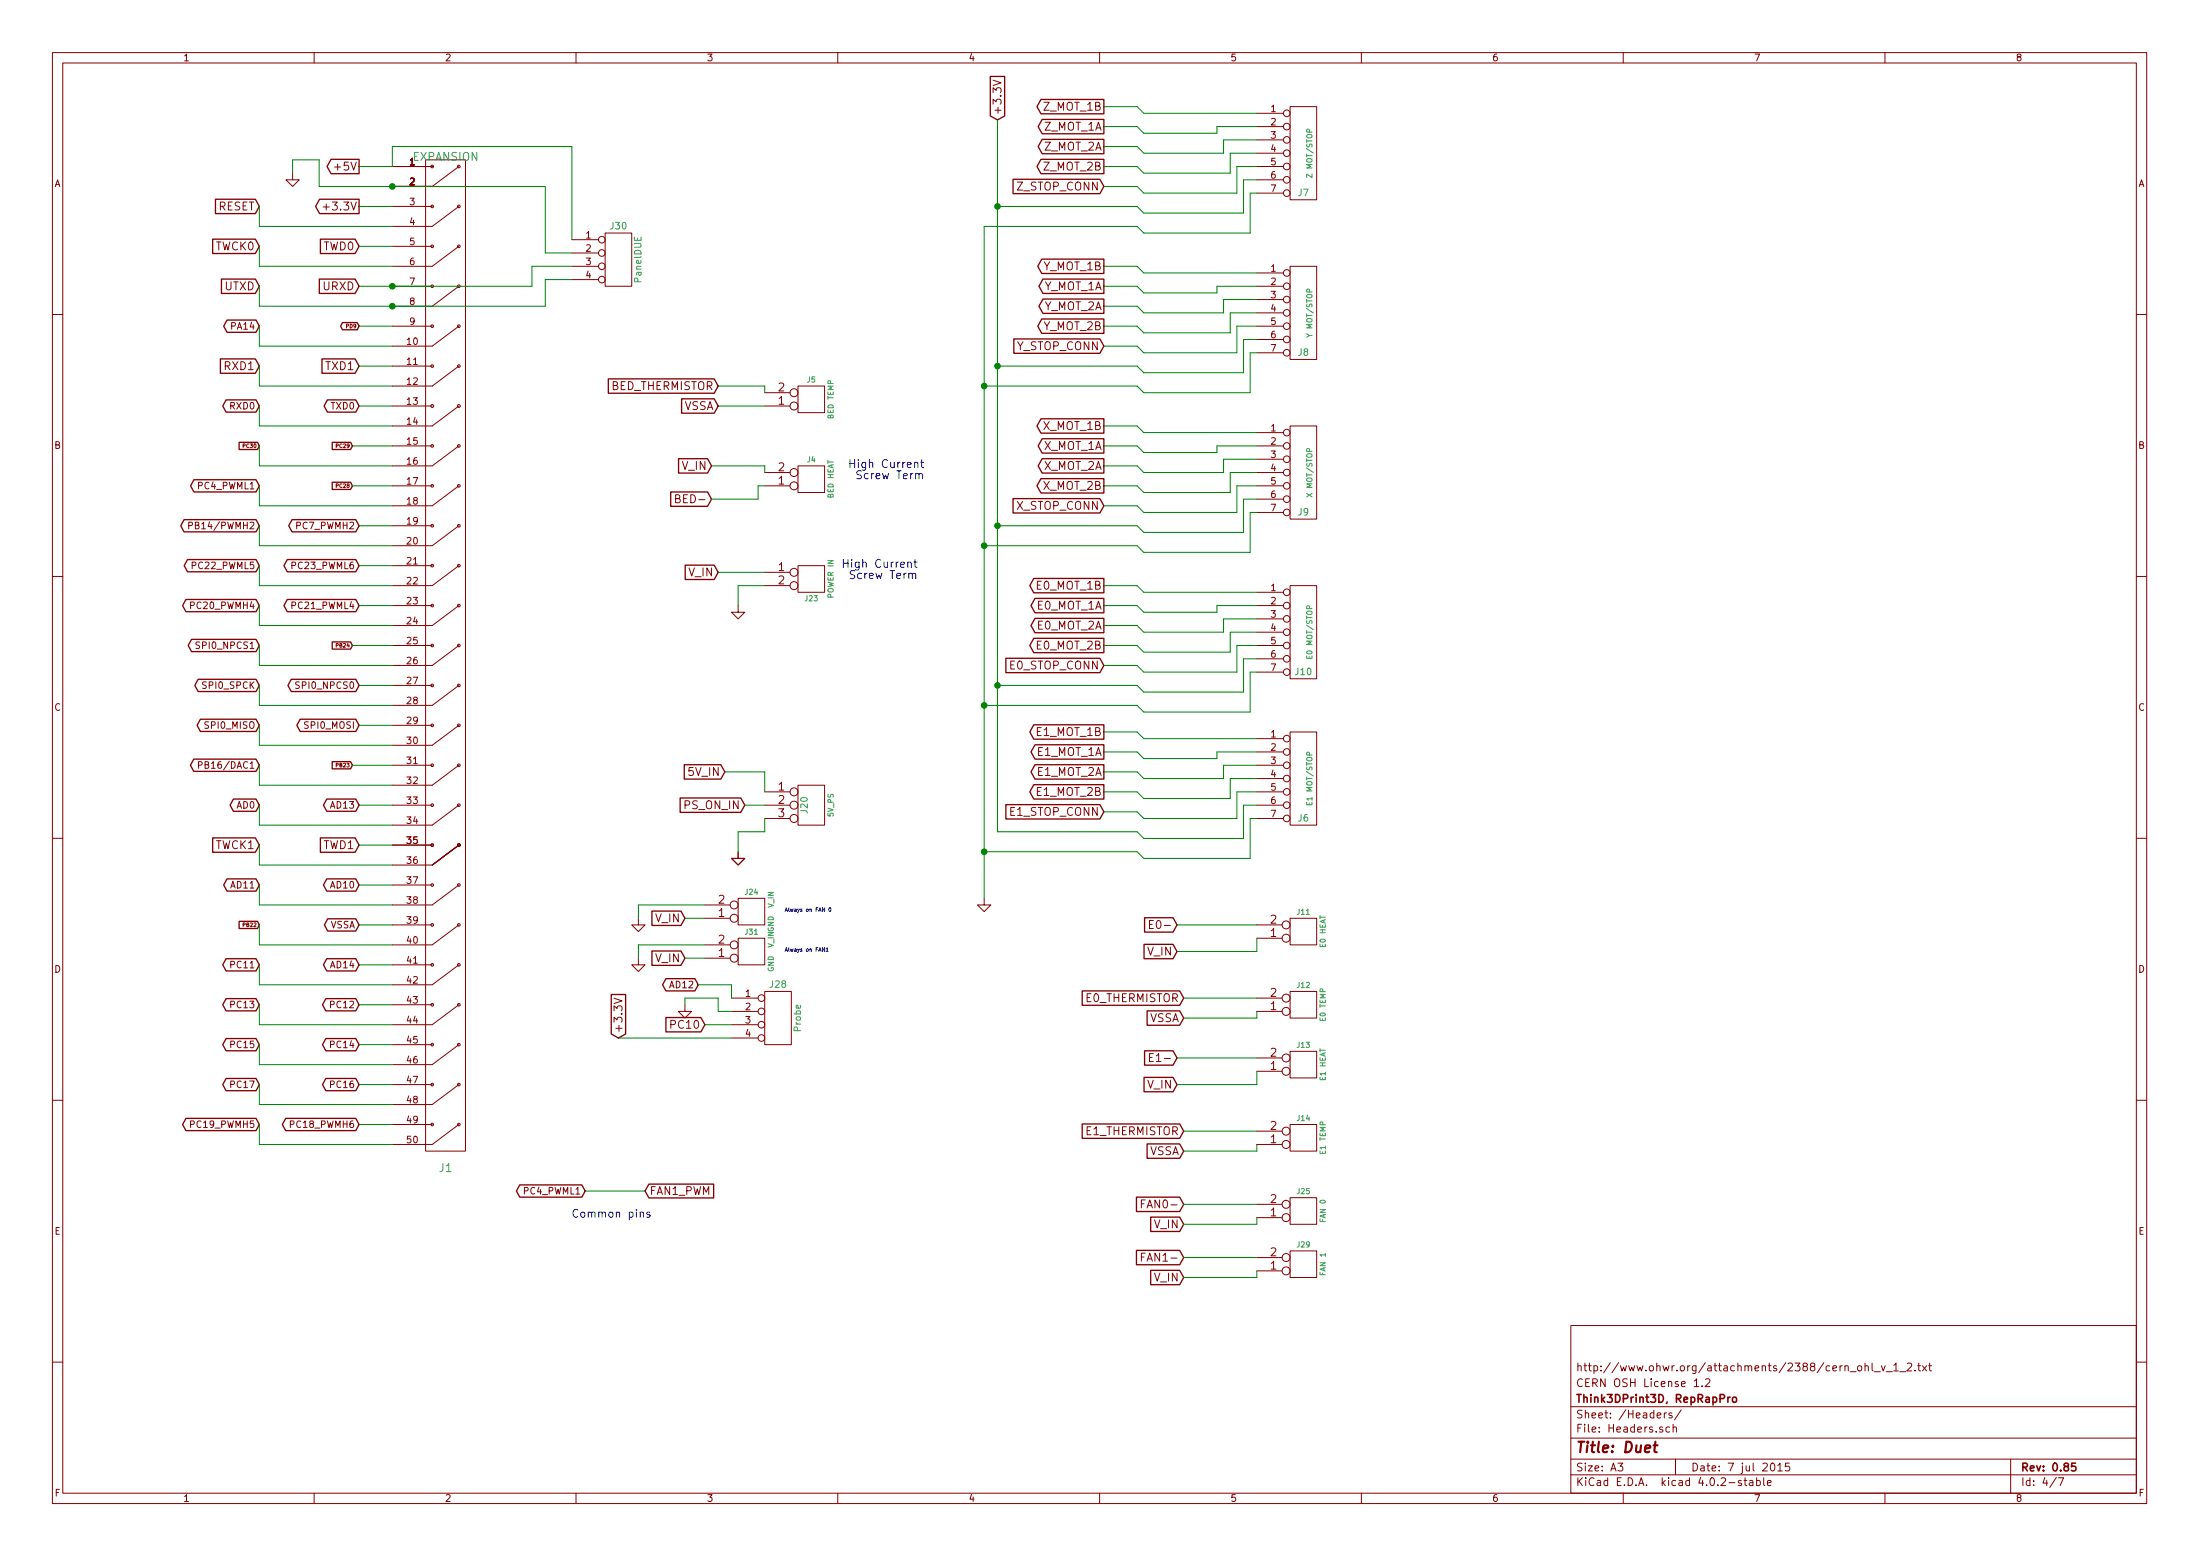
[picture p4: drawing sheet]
EESchema Schematic File Version 2
LIBS:power
LIBS:device
LIBS:transistors
LIBS:conn
LIBS:linear
LIBS:regul
LIBS:74xx
LIBS:cmos4000
LIBS:adc-dac
LIBS:memory
LIBS:xilinx
LIBS:special
LIBS:microcontrollers
LIBS:dsp
LIBS:microchip
LIBS:analog_switches
LIBS:motorola
LIBS:texas
LIBS:intel
LIBS:audio
LIBS:interface
LIBS:digital-audio
LIBS:philips
LIBS:display
LIBS:cypress
LIBS:siliconi
LIBS:opto
LIBS:atmel
LIBS:contrib
LIBS:valves
LIBS:FE
LIBS:Duet0.85-cache
EELAYER 27 0
EELAYER END
$Descr A3 16535 11693
encoding utf-8
Sheet 4 7
Title "Duet"
Date "7 jul 2015"
Rev "0.85"
Comp "Think3DPrint3D, RepRapPro"
Comment1 "CERN OSH License 1.2"
Comment2 "http://www.ohwr.org/attachments/2388/cern_ohl_v_1_2.txt"
Comment3 ""
Comment4 ""
$EndDescr
Text GLabel 4650 7800 1    60   Input ~ 0
+3.3V
$Comp
L CONN_4 J28
U 1 1
P 5850 7650
F 0 "J28" H 5850 7900 50  0000 C CNN
F 1 "Probe" V 6000 7650 50  0000 C CNN
F 2 "" H 5850 7650 60  0001 C CNN
F 3 "" H 5850 7650 60  0001 C CNN
	1    5850 7650
	1    0    0    -1  
$EndComp
Text GLabel 5300 7700 0    60   Input ~ 0
PC10
Text GLabel 5250 7400 0    50   BiDi ~ 0
AD12
$Comp
L GND #PWR027
U 1 1
P 4800 6900
F 0 "#PWR027" H 4800 6900 30  0001 C CNN
F 1 "GND" H 4800 6830 30  0001 C CNN
F 2 "" H 4800 6900 60  0001 C CNN
F 3 "" H 4800 6900 60  0001 C CNN
	1    4800 6900
	1    0    0    -1  
$EndComp
$Comp
L GND #PWR028
U 1 1
P 5150 7550
F 0 "#PWR028" H 5150 7550 30  0001 C CNN
F 1 "GND" H 5150 7480 30  0001 C CNN
F 2 "" H 5150 7550 60  0001 C CNN
F 3 "" H 5150 7550 60  0001 C CNN
	1    5150 7550
	1    0    0    -1  
$EndComp
$Comp
L GND #PWR029
U 1 1
P 5550 6400
F 0 "#PWR029" H 5550 6400 30  0001 C CNN
F 1 "GND" H 5550 6330 30  0001 C CNN
F 2 "" H 5550 6400 60  0001 C CNN
F 3 "" H 5550 6400 60  0001 C CNN
	1    5550 6400
	1    0    0    -1  
$EndComp
Text GLabel 5150 6900 0    60   Input ~ 0
V_IN
$Comp
L CONN2 J24
U 1 1
P 5650 6800
F 0 "J24" H 5650 6700 40  0000 C CNN
F 1 "GND  V_IN" V 5800 6850 40  0000 C CNN
F 2 "" H 5650 6800 60  0001 C CNN
F 3 "" H 5650 6800 60  0001 C CNN
	1    5650 6800
	1    0    0    1   
$EndComp
Text GLabel 5600 6050 0    60   Input ~ 0
PS_ON_IN
$Comp
L CONN_3 J20
U 1 1
P 6100 6050
F 0 "J20" V 6050 6050 50  0000 C CNN
F 1 "5V_PS" V 6250 6050 40  0000 C CNN
F 2 "" H 6100 6050 60  0001 C CNN
F 3 "" H 6100 6050 60  0001 C CNN
	1    6100 6050
	1    0    0    -1  
$EndComp
$Comp
L GND #PWR030
U 1 1
P 5550 4550
F 0 "#PWR030" H 5550 4550 30  0001 C CNN
F 1 "GND" H 5550 4480 30  0001 C CNN
F 2 "" H 5550 4550 60  0001 C CNN
F 3 "" H 5550 4550 60  0001 C CNN
	1    5550 4550
	1    0    0    -1  
$EndComp
Text GLabel 5450 5800 0    60   Input ~ 0
5V_IN
Text GLabel 1950 5750 0    50   BiDi ~ 0
PB16/DAC1
Text GLabel 1950 7250 0    50   BiDi ~ 0
PC11
Text GLabel 2700 7550 0    50   BiDi ~ 0
PC12
Text GLabel 1950 7550 0    50   BiDi ~ 0
PC13
Text GLabel 2700 7850 0    50   BiDi ~ 0
PC14
Text GLabel 1950 7850 0    50   BiDi ~ 0
PC15
Text GLabel 2700 8150 0    50   BiDi ~ 0
PC16
Text GLabel 1950 8150 0    50   BiDi ~ 0
PC17
Text GLabel 1950 4850 0    50   BiDi ~ 0
SPI0_NPCS1
Text GLabel 1950 4550 0    50   BiDi ~ 0
PC20_PWMH4
Text GLabel 2700 4550 0    50   BiDi ~ 0
PC21_PWML4
Text GLabel 1950 4250 0    50   BiDi ~ 0
PC22_PWML5
Text GLabel 2700 4250 0    50   BiDi ~ 0
PC23_PWML6
Text GLabel 1950 3950 0    50   BiDi ~ 0
PB14/PWMH2
Text GLabel 1950 3650 0    50   BiDi ~ 0
PC4_PWML1
Text GLabel 1950 5150 0    50   BiDi ~ 0
SPI0_SPCK
Text GLabel 2700 5150 0    50   BiDi ~ 0
SPI0_NPCS0
Text GLabel 1950 5450 0    50   BiDi ~ 0
SPI0_MISO
Text GLabel 2700 5450 0    50   BiDi ~ 0
SPI0_MOSI
Text GLabel 2700 8450 0    50   BiDi ~ 0
PC18_PWMH6
Text GLabel 1950 8450 0    50   BiDi ~ 0
PC19_PWMH5
Text GLabel 2700 6650 0    50   BiDi ~ 0
AD10
Text GLabel 1950 6650 0    50   BiDi ~ 0
AD11
Text GLabel 2700 6950 0    50   BiDi ~ 0
VSSA
Text GLabel 2700 6050 0    50   BiDi ~ 0
AD13
Text GLabel 2700 7250 0    50   BiDi ~ 0
AD14
Text GLabel 1950 6050 0    50   BiDi ~ 0
AD0
$Comp
L CONN2X25 J1
U 1 1
P 3350 4850
F 0 "J1" H 3350 920 60  0000 C CNN
F 1 "EXPANSION" H 3350 8520 60  0000 C CNN
F 2 "" H 3350 4850 60  0001 C CNN
F 3 "" H 3350 4850 60  0001 C CNN
	1    3350 4850
	1    0    0    -1  
$EndComp
Text GLabel 1950 2450 0    50   BiDi ~ 0
PA14
Text GLabel 2700 3050 0    50   BiDi ~ 0
TXD0
Text GLabel 1950 3050 0    50   BiDi ~ 0
RXD0
Text GLabel 2700 3950 0    50   BiDi ~ 0
PC7_PWMH2
Text GLabel 2700 1250 0    60   Output ~ 0
+5V
Text GLabel 2700 6350 0    60   Input ~ 0
TWD1
Text GLabel 1950 6350 0    60   Input ~ 0
TWCK1
Text GLabel 1950 2750 0    60   Input ~ 0
RXD1
Text GLabel 2700 2750 0    60   Input ~ 0
TXD1
Text GLabel 2700 2150 0    60   Input ~ 0
URXD
Text GLabel 1950 2150 0    60   Input ~ 0
UTXD
Text GLabel 1950 1550 0    60   Input ~ 0
RESET
Text Notes 6900 4350 2    60   ~ 0
High Current\nScrew Term
Text GLabel 8900 7650 0    60   Input ~ 0
VSSA
Text GLabel 5400 3050 0    60   Input ~ 0
VSSA
$Comp
L CONN7 J10
U 1 1
P 9800 4750
F 0 "J10" H 9800 4450 50  0000 C CNN
F 1 "E0 MOT/STOP" V 9850 4750 40  0000 C CNN
F 2 "" H 9800 4750 60  0001 C CNN
F 3 "" H 9800 4750 60  0001 C CNN
	1    9800 4750
	1    0    0    -1  
$EndComp
$Comp
L CONN7 J9
U 1 1
P 9800 3550
F 0 "J9" H 9800 3250 50  0000 C CNN
F 1 "X MOT/STOP" V 9850 3550 40  0000 C CNN
F 2 "" H 9800 3550 60  0001 C CNN
F 3 "" H 9800 3550 60  0001 C CNN
	1    9800 3550
	1    0    0    -1  
$EndComp
$Comp
L CONN7 J8
U 1 1
P 9800 2350
F 0 "J8" H 9800 2050 50  0000 C CNN
F 1 "Y MOT/STOP" V 9850 2350 40  0000 C CNN
F 2 "" H 9800 2350 60  0001 C CNN
F 3 "" H 9800 2350 60  0001 C CNN
	1    9800 2350
	1    0    0    -1  
$EndComp
$Comp
L CONN7 J7
U 1 1
P 9800 1150
F 0 "J7" H 9800 850 50  0000 C CNN
F 1 "Z MOT/STOP" V 9850 1150 40  0000 C CNN
F 2 "" H 9800 1150 60  0001 C CNN
F 3 "" H 9800 1150 60  0001 C CNN
	1    9800 1150
	1    0    0    -1  
$EndComp
$Comp
L GND #PWR031
U 1 1
P 5550 6400
F 0 "#PWR031" H 5550 6400 30  0001 C CNN
F 1 "GND" H 5550 6330 30  0001 C CNN
F 2 "" H 5550 6400 60  0001 C CNN
F 3 "" H 5550 6400 60  0001 C CNN
	1    5550 6400
	1    0    0    -1  
$EndComp
Text GLabel 5400 4300 0    60   Input ~ 0
V_IN
$Comp
L CONN2 J23
U 1 1
P 6100 4400
F 0 "J23" H 6100 4300 40  0000 C CNN
F 1 "POWER IN" V 6250 4450 40  0000 C CNN
F 2 "" H 6100 4400 60  0001 C CNN
F 3 "" H 6100 4400 60  0001 C CNN
	1    6100 4400
	1    0    0    -1  
$EndComp
$Comp
L GND #PWR032
U 1 1
P 7400 6750
F 0 "#PWR032" H 7400 6750 30  0001 C CNN
F 1 "GND" H 7400 6680 30  0001 C CNN
F 2 "" H 7400 6750 60  0001 C CNN
F 3 "" H 7400 6750 60  0001 C CNN
	1    7400 6750
	1    0    0    -1  
$EndComp
Text GLabel 7500 900  1    60   Input ~ 0
+3.3V
$Comp
L CONN2 J5
U 1 1
P 6100 2950
F 0 "J5" H 6100 2850 40  0000 C CNN
F 1 "BED TEMP" V 6250 3000 40  0000 C CNN
F 2 "" H 6100 2950 60  0001 C CNN
F 3 "" H 6100 2950 60  0001 C CNN
	1    6100 2950
	1    0    0    1   
$EndComp
$Comp
L CONN2 J4
U 1 1
P 6100 3550
F 0 "J4" H 6100 3450 40  0000 C CNN
F 1 "BED HEAT" V 6250 3600 40  0000 C CNN
F 2 "" H 6100 3550 60  0001 C CNN
F 3 "" H 6100 3550 60  0001 C CNN
	1    6100 3550
	1    0    0    1   
$EndComp
$Comp
L GND #PWR033
U 1 1
P 2200 1300
F 0 "#PWR033" H 2200 1300 30  0001 C CNN
F 1 "GND" H 2200 1230 30  0001 C CNN
F 2 "" H 2200 1300 60  0001 C CNN
F 3 "" H 2200 1300 60  0001 C CNN
	1    2200 1300
	1    0    0    -1  
$EndComp
Text GLabel 1950 1850 0    60   Input ~ 0
TWCK0
Text GLabel 2700 1850 0    60   Input ~ 0
TWD0
Text Notes 6950 3600 2    60   ~ 0
High Current\nScrew Term
Text GLabel 8850 6950 0    60   Input ~ 0
E0-
Text GLabel 8850 7150 0    60   Input ~ 0
V_IN
Text GLabel 8900 9200 0    60   Input ~ 0
V_IN
Text GLabel 5350 3500 0    60   Input ~ 0
V_IN
Text GLabel 8900 9050 0    60   Input ~ 0
FAN0-
Text GLabel 5350 3750 0    60   Input ~ 0
BED-
Text GLabel 5400 2900 0    60   Input ~ 0
BED_THERMISTOR
Text GLabel 8900 7500 0    60   Input ~ 0
E0_THERMISTOR
Text GLabel 8300 1400 0    60   Input ~ 0
Z_STOP_CONN
Text GLabel 8300 5000 0    60   Input ~ 0
E0_STOP_CONN
Text GLabel 8300 2600 0    60   Input ~ 0
Y_STOP_CONN
Text GLabel 8300 3800 0    60   Input ~ 0
X_STOP_CONN
Text GLabel 8300 950  0    60   Output ~ 0
Z_MOT_1A
Text GLabel 8300 800  0    60   Output ~ 0
Z_MOT_1B
Text GLabel 8300 1100 0    60   Output ~ 0
Z_MOT_2A
Text GLabel 8300 1250 0    60   Output ~ 0
Z_MOT_2B
Text GLabel 8300 4850 0    60   Output ~ 0
E0_MOT_2B
Text GLabel 8300 4700 0    60   Output ~ 0
E0_MOT_2A
Text GLabel 8300 4400 0    60   Output ~ 0
E0_MOT_1B
Text GLabel 8300 4550 0    60   Output ~ 0
E0_MOT_1A
Text GLabel 8300 2150 0    60   Output ~ 0
Y_MOT_1A
Text GLabel 8300 2000 0    60   Output ~ 0
Y_MOT_1B
Text GLabel 8300 2300 0    60   Output ~ 0
Y_MOT_2A
Text GLabel 8300 2450 0    60   Output ~ 0
Y_MOT_2B
Text GLabel 8300 3650 0    60   Output ~ 0
X_MOT_2B
Text GLabel 8300 3500 0    60   Output ~ 0
X_MOT_2A
Text GLabel 8300 3200 0    60   Output ~ 0
X_MOT_1B
Text GLabel 8300 3350 0    60   Output ~ 0
X_MOT_1A
Text GLabel 2700 1550 0    60   Output ~ 0
+3.3V
$Comp
L CONN7 J6
U 1 1
P 9800 5850
F 0 "J6" H 9800 5550 50  0000 C CNN
F 1 "E1 MOT/STOP" V 9850 5850 40  0000 C CNN
F 2 "" H 9800 5850 60  0001 C CNN
F 3 "" H 9800 5850 60  0001 C CNN
	1    9800 5850
	1    0    0    -1  
$EndComp
Text GLabel 8300 6100 0    60   Input ~ 0
E1_STOP_CONN
Text GLabel 8300 5950 0    60   Output ~ 0
E1_MOT_2B
Text GLabel 8300 5800 0    60   Output ~ 0
E1_MOT_2A
Text GLabel 8300 5500 0    60   Output ~ 0
E1_MOT_1B
Text GLabel 8300 5650 0    60   Output ~ 0
E1_MOT_1A
Wire Wire Line
	9450 7500 8900 7500
Wire Wire Line
	8850 7150 9450 7150
Wire Wire Line
	4650 7800 5500 7800
Wire Wire Line
	5500 7500 5500 7400
Wire Wire Line
	5500 7400 5250 7400
Wire Wire Line
	5400 3050 5750 3050
Wire Wire Line
	5750 3550 5750 3500
Wire Wire Line
	5750 3500 5350 3500
Wire Wire Line
	5600 6050 5750 6050
Wire Wire Line
	5550 4550 5550 4400
Wire Wire Line
	5550 4400 5750 4400
Wire Wire Line
	2700 2150 4000 2150
Wire Wire Line
	2950 1850 2700 1850
Wire Wire Line
	2700 1550 2950 1550
Wire Wire Line
	1950 6200 2950 6200
Wire Wire Line
	2700 8450 2950 8450
Wire Wire Line
	2700 6650 2950 6650
Wire Wire Line
	2700 6350 2950 6350
Wire Wire Line
	1950 5900 2950 5900
Wire Wire Line
	1950 5600 2950 5600
Wire Wire Line
	1950 5300 2950 5300
Wire Wire Line
	1950 5000 2950 5000
Wire Wire Line
	1950 4700 2950 4700
Wire Wire Line
	1950 4400 2950 4400
Wire Wire Line
	1950 4100 2950 4100
Wire Wire Line
	1950 3200 2950 3200
Wire Wire Line
	2700 2750 2950 2750
Wire Wire Line
	8900 9200 9450 9200
Wire Wire Line
	7500 900  7500 6250
Wire Wire Line
	9450 5050 9400 5050
Wire Wire Line
	9400 5050 9400 5350
Wire Wire Line
	9400 5350 8600 5350
Wire Wire Line
	9450 4850 9300 4850
Wire Wire Line
	9300 4850 9300 5050
Wire Wire Line
	9300 5050 8600 5050
Wire Wire Line
	9450 4650 9200 4650
Wire Wire Line
	9200 4650 9200 4750
Wire Wire Line
	9200 4750 8600 4750
Wire Wire Line
	9450 3850 9400 3850
Wire Wire Line
	9400 3850 9400 4150
Wire Wire Line
	9400 4150 8600 4150
Wire Wire Line
	9450 3650 9300 3650
Wire Wire Line
	9300 3650 9300 3850
Wire Wire Line
	9300 3850 8600 3850
Wire Wire Line
	9450 3450 9200 3450
Wire Wire Line
	9200 3450 9200 3550
Wire Wire Line
	9200 3550 8600 3550
Wire Wire Line
	9450 4450 8600 4450
Wire Wire Line
	9450 2650 9400 2650
Wire Wire Line
	9400 2650 9400 2950
Wire Wire Line
	9400 2950 8600 2950
Wire Wire Line
	9450 2450 9300 2450
Wire Wire Line
	9300 2450 9300 2650
Wire Wire Line
	9300 2650 8600 2650
Wire Wire Line
	9450 2250 9200 2250
Wire Wire Line
	9200 2250 9200 2350
Wire Wire Line
	9200 2350 8600 2350
Wire Wire Line
	9450 2050 8600 2050
Wire Wire Line
	9450 1450 9400 1450
Wire Wire Line
	9400 1450 9400 1750
Wire Wire Line
	9400 1750 8600 1750
Wire Wire Line
	9450 1250 9300 1250
Wire Wire Line
	9300 1250 9300 1450
Wire Wire Line
	9300 1450 8600 1450
Wire Wire Line
	9450 850  8600 850 
Wire Wire Line
	8600 850  8550 800 
Wire Wire Line
	8550 1100 8600 1150
Wire Wire Line
	7500 5150 8550 5150
Connection ~ 7400 4100
Wire Wire Line
	7400 4100 8550 4100
Connection ~ 7500 2750
Wire Wire Line
	7500 2750 8550 2750
Wire Wire Line
	8550 1700 7400 1700
Wire Wire Line
	8300 5000 8550 5000
Wire Wire Line
	8300 4700 8550 4700
Wire Wire Line
	8300 4400 8550 4400
Wire Wire Line
	8300 2450 8550 2450
Wire Wire Line
	8300 2150 8550 2150
Wire Wire Line
	8550 800  8300 800 
Wire Wire Line
	8550 1100 8300 1100
Wire Wire Line
	8300 1400 8550 1400
Wire Wire Line
	5750 4300 5400 4300
Wire Wire Line
	5350 3750 5700 3750
Wire Wire Line
	8550 5000 8600 5050
Wire Wire Line
	8550 4850 8600 4900
Wire Wire Line
	8550 4100 8600 4150
Wire Wire Line
	8600 3850 8550 3800
Wire Wire Line
	8600 3550 8550 3500
Wire Wire Line
	8550 3200 8600 3250
Wire Wire Line
	8600 2950 8550 2900
Wire Wire Line
	8600 2650 8550 2600
Wire Wire Line
	8600 2350 8550 2300
Wire Wire Line
	8600 2050 8550 2000
Wire Wire Line
	8600 1750 8550 1700
Wire Wire Line
	8550 1400 8600 1450
Wire Wire Line
	8300 3650 8550 3650
Wire Wire Line
	8300 3350 8550 3350
Wire Wire Line
	8550 3200 8300 3200
Wire Wire Line
	8550 3500 8300 3500
Wire Wire Line
	8550 3800 8300 3800
Wire Wire Line
	8550 1550 8600 1600
Wire Wire Line
	8550 2150 8600 2200
Wire Wire Line
	8550 2450 8600 2500
Wire Wire Line
	8550 2750 8600 2800
Wire Wire Line
	8550 3350 8600 3400
Wire Wire Line
	8550 3650 8600 3700
Wire Wire Line
	8550 3950 8600 4000
Wire Wire Line
	8550 4400 8600 4450
Wire Wire Line
	8550 4550 8600 4600
Wire Wire Line
	8550 4700 8600 4750
Wire Wire Line
	8550 5150 8600 5200
Wire Wire Line
	8600 5350 8550 5300
Wire Wire Line
	7400 1700 7400 6750
Wire Wire Line
	8300 1250 8550 1250
Wire Wire Line
	8300 950  8550 950 
Wire Wire Line
	8550 2000 8300 2000
Wire Wire Line
	8550 2300 8300 2300
Wire Wire Line
	8550 2600 8300 2600
Wire Wire Line
	8550 4550 8300 4550
Wire Wire Line
	8550 4850 8300 4850
Wire Wire Line
	8550 1550 7500 1550
Connection ~ 7500 1550
Wire Wire Line
	8550 2900 7400 2900
Connection ~ 7400 2900
Wire Wire Line
	8550 3950 7500 3950
Connection ~ 7500 3950
Wire Wire Line
	8550 5300 7400 5300
Connection ~ 7400 5300
Wire Wire Line
	8550 1250 8600 1300
Wire Wire Line
	8550 950  8600 1000
Wire Wire Line
	8600 1300 9250 1300
Wire Wire Line
	9250 1300 9250 1150
Wire Wire Line
	9250 1150 9450 1150
Wire Wire Line
	8600 1600 9350 1600
Wire Wire Line
	9350 1600 9350 1350
Wire Wire Line
	9350 1350 9450 1350
Wire Wire Line
	8600 1000 9150 1000
Wire Wire Line
	9150 1000 9150 950 
Wire Wire Line
	9150 950  9450 950 
Wire Wire Line
	8600 1150 9200 1150
Wire Wire Line
	9200 1150 9200 1050
Wire Wire Line
	9200 1050 9450 1050
Wire Wire Line
	8600 2200 9150 2200
Wire Wire Line
	9150 2200 9150 2150
Wire Wire Line
	9150 2150 9450 2150
Wire Wire Line
	8600 2500 9250 2500
Wire Wire Line
	9250 2500 9250 2350
Wire Wire Line
	9250 2350 9450 2350
Wire Wire Line
	8600 2800 9350 2800
Wire Wire Line
	9350 2800 9350 2550
Wire Wire Line
	9350 2550 9450 2550
Wire Wire Line
	8600 3250 9450 3250
Wire Wire Line
	8600 3400 9150 3400
Wire Wire Line
	9150 3400 9150 3350
Wire Wire Line
	9150 3350 9450 3350
Wire Wire Line
	8600 3700 9250 3700
Wire Wire Line
	9250 3700 9250 3550
Wire Wire Line
	9250 3550 9450 3550
Wire Wire Line
	8600 4000 9350 4000
Wire Wire Line
	9350 4000 9350 3750
Wire Wire Line
	9350 3750 9450 3750
Wire Wire Line
	8600 4600 9150 4600
Wire Wire Line
	9150 4600 9150 4550
Wire Wire Line
	9150 4550 9450 4550
Wire Wire Line
	8600 4900 9250 4900
Wire Wire Line
	9250 4900 9250 4750
Wire Wire Line
	9250 4750 9450 4750
Wire Wire Line
	8600 5200 9350 5200
Wire Wire Line
	9350 5200 9350 4950
Wire Wire Line
	9350 4950 9450 4950
Wire Wire Line
	9450 9050 8900 9050
Wire Wire Line
	8850 6950 9450 6950
Wire Wire Line
	2700 1250 2950 1250
Wire Wire Line
	1950 2900 2950 2900
Wire Wire Line
	2700 3950 2950 3950
Wire Wire Line
	2700 4250 2950 4250
Wire Wire Line
	2700 4550 2950 4550
Wire Wire Line
	2700 5150 2950 5150
Wire Wire Line
	2700 5450 2950 5450
Wire Wire Line
	1950 6500 2950 6500
Wire Wire Line
	1950 6800 2950 6800
Wire Wire Line
	1950 8600 2950 8600
Wire Wire Line
	2700 3050 2950 3050
Wire Wire Line
	1950 1700 2950 1700
Wire Wire Line
	1950 2000 2950 2000
Wire Wire Line
	1950 2300 4100 2300
Wire Wire Line
	1950 2600 2950 2600
Wire Wire Line
	1950 8300 2950 8300
Wire Wire Line
	1950 8000 2950 8000
Wire Wire Line
	2700 7550 2950 7550
Wire Wire Line
	2700 7250 2950 7250
Wire Wire Line
	2700 6950 2950 6950
Wire Wire Line
	2700 6050 2950 6050
Wire Wire Line
	1950 7400 2950 7400
Wire Wire Line
	2700 7850 2950 7850
Wire Wire Line
	2700 8150 2950 8150
Wire Wire Line
	1950 7700 2950 7700
Wire Wire Line
	5450 5800 5750 5800
Wire Wire Line
	5750 5800 5750 5950
Wire Wire Line
	5750 6150 5750 6250
Wire Wire Line
	5750 6250 5550 6250
Wire Wire Line
	5550 6250 5550 6400
Wire Wire Line
	5700 3750 5700 3650
Wire Wire Line
	5700 3650 5750 3650
Wire Wire Line
	5400 2900 5750 2900
Wire Wire Line
	5750 2900 5750 2950
Wire Wire Line
	5300 7700 5500 7700
Wire Wire Line
	5150 7550 5150 7500
Wire Wire Line
	5150 7500 5400 7500
Wire Wire Line
	5400 7500 5400 7600
Wire Wire Line
	5400 7600 5500 7600
Wire Wire Line
	8900 7650 9450 7650
Wire Wire Line
	9450 6150 9400 6150
Wire Wire Line
	9400 6150 9400 6450
Wire Wire Line
	9400 6450 8600 6450
Wire Wire Line
	9450 5950 9300 5950
Wire Wire Line
	9300 5950 9300 6150
Wire Wire Line
	9300 6150 8600 6150
Wire Wire Line
	9450 5750 9200 5750
Wire Wire Line
	9200 5750 9200 5850
Wire Wire Line
	9200 5850 8600 5850
Wire Wire Line
	9450 5550 8600 5550
Wire Wire Line
	7500 6250 8550 6250
Wire Wire Line
	8300 6100 8550 6100
Wire Wire Line
	8300 5800 8550 5800
Wire Wire Line
	8300 5500 8550 5500
Wire Wire Line
	8550 6100 8600 6150
Wire Wire Line
	8550 5950 8600 6000
Wire Wire Line
	8550 5500 8600 5550
Wire Wire Line
	8550 5650 8600 5700
Wire Wire Line
	8550 5800 8600 5850
Wire Wire Line
	8550 6250 8600 6300
Wire Wire Line
	8600 6450 8550 6400
Wire Wire Line
	8550 5650 8300 5650
Wire Wire Line
	8550 5950 8300 5950
Wire Wire Line
	8600 5700 9150 5700
Wire Wire Line
	9150 5700 9150 5650
Wire Wire Line
	9150 5650 9450 5650
Wire Wire Line
	8600 6000 9250 6000
Wire Wire Line
	9250 6000 9250 5850
Wire Wire Line
	9250 5850 9450 5850
Wire Wire Line
	8600 6300 9350 6300
Wire Wire Line
	9350 6300 9350 6050
Wire Wire Line
	9350 6050 9450 6050
Connection ~ 7500 5150
Wire Wire Line
	8550 6400 7400 6400
Connection ~ 7400 6400
Wire Wire Line
	9450 7650 9450 7600
$Comp
L CONN2 J12
U 1 1
P 9800 7500
F 0 "J12" H 9800 7400 40  0000 C CNN
F 1 "E0 TEMP" V 9950 7550 40  0000 C CNN
F 2 "" H 9800 7500 60  0001 C CNN
F 3 "" H 9800 7500 60  0001 C CNN
	1    9800 7500
	1    0    0    1   
$EndComp
Text Notes 5900 6850 0    28   ~ 0
Always on FAN 0
$Comp
L CONN2 J25
U 1 1
P 9800 9050
F 0 "J25" H 9800 8950 40  0000 C CNN
F 1 "FAN 0" V 9950 9100 40  0000 C CNN
F 2 "" H 9800 9050 60  0001 C CNN
F 3 "" H 9800 9050 60  0001 C CNN
	1    9800 9050
	1    0    0    1   
$EndComp
Wire Wire Line
	9450 9200 9450 9150
Text GLabel 8900 9600 0    60   Input ~ 0
V_IN
Text GLabel 8900 9450 0    60   Input ~ 0
FAN1-
Wire Wire Line
	8900 9600 9450 9600
Wire Wire Line
	9450 9450 8900 9450
$Comp
L CONN2 J29
U 1 1
P 9800 9450
F 0 "J29" H 9800 9350 40  0000 C CNN
F 1 "FAN 1" V 9950 9500 40  0000 C CNN
F 2 "" H 9800 9450 60  0001 C CNN
F 3 "" H 9800 9450 60  0001 C CNN
	1    9800 9450
	1    0    0    1   
$EndComp
Wire Wire Line
	9450 9600 9450 9550
Text GLabel 8900 8650 0    60   Input ~ 0
VSSA
Text GLabel 8850 7950 0    60   Input ~ 0
E1-
Text GLabel 8850 8150 0    60   Input ~ 0
V_IN
Text GLabel 8900 8500 0    60   Input ~ 0
E1_THERMISTOR
Wire Wire Line
	9450 8500 8900 8500
Wire Wire Line
	8850 8150 9450 8150
Wire Wire Line
	8850 7950 9450 7950
Wire Wire Line
	8900 8650 9450 8650
Wire Wire Line
	9450 8650 9450 8600
$Comp
L CONN2 J14
U 1 1
P 9800 8500
F 0 "J14" H 9800 8400 40  0000 C CNN
F 1 "E1 TEMP" V 9950 8550 40  0000 C CNN
F 2 "" H 9800 8500 60  0001 C CNN
F 3 "" H 9800 8500 60  0001 C CNN
	1    9800 8500
	1    0    0    1   
$EndComp
Text GLabel 2700 2450 0    28   BiDi ~ 0
PD9
Wire Wire Line
	2950 2450 2700 2450
Wire Wire Line
	1950 3800 2950 3800
Text GLabel 2650 3650 0    28   Input ~ 0
PC28
Wire Wire Line
	2950 3650 2650 3650
Text GLabel 2650 3350 0    28   Input ~ 0
PC29
Text GLabel 1950 3350 0    28   Input ~ 0
PC30
Wire Wire Line
	2950 3350 2650 3350
Wire Wire Line
	1950 3500 2950 3500
Text Notes 4900 9150 2    59   ~ 0
Common pins
Text GLabel 4850 8950 2    59   Input ~ 0
FAN1_PWM
Text GLabel 4400 8950 0    50   BiDi ~ 0
PC4_PWML1
Wire Wire Line
	4850 8950 4400 8950
Text GLabel 2650 4850 0    28   Input ~ 0
PB24
Wire Wire Line
	2950 4850 2650 4850
Text GLabel 2650 5750 0    28   Input ~ 0
PB23
Wire Wire Line
	2650 5750 2950 5750
Text GLabel 1950 6950 0    28   Input ~ 0
PB22
Wire Wire Line
	1950 7100 2950 7100
$Comp
L CONN2 J13
U 1 1
P 9800 7950
F 0 "J13" H 9800 7850 40  0000 C CNN
F 1 "E1 HEAT" V 9950 8000 40  0000 C CNN
F 2 "" H 9800 7950 60  0001 C CNN
F 3 "" H 9800 7950 60  0001 C CNN
	1    9800 7950
	1    0    0    1   
$EndComp
Wire Wire Line
	9450 8150 9450 8050
$Comp
L CONN2 J11
U 1 1
P 9800 6950
F 0 "J11" H 9800 6850 40  0000 C CNN
F 1 "E0 HEAT" V 9950 7000 40  0000 C CNN
F 2 "" H 9800 6950 60  0001 C CNN
F 3 "" H 9800 6950 60  0001 C CNN
	1    9800 6950
	1    0    0    1   
$EndComp
Wire Wire Line
	9450 7150 9450 7050
$Comp
L CONN_4 J30
U 1 1
P 4650 1950
F 0 "J30" H 4650 2200 50  0000 C CNN
F 1 "PanelDUE" V 4800 1950 50  0000 C CNN
F 2 "" H 4650 1950 60  0001 C CNN
F 3 "" H 4650 1950 60  0001 C CNN
	1    4650 1950
	1    0    0    -1  
$EndComp
Wire Wire Line
	4000 2150 4000 2000
Wire Wire Line
	4000 2000 4300 2000
Connection ~ 2950 2150
Wire Wire Line
	4100 2300 4100 2100
Wire Wire Line
	4100 2100 4300 2100
Connection ~ 2950 2300
Wire Wire Line
	2950 1100 4300 1100
Wire Wire Line
	4300 1100 4300 1800
Wire Wire Line
	4100 1400 4100 1900
Wire Wire Line
	4100 1900 4300 1900
Connection ~ 2950 1400
Wire Wire Line
	2950 1250 2950 1100
Wire Wire Line
	5300 6800 4800 6800
Wire Wire Line
	4800 6800 4800 6900
Wire Wire Line
	5150 6900 5300 6900
$Comp
L GND #PWR034
U 1 1
P 4800 7200
F 0 "#PWR034" H 4800 7200 30  0001 C CNN
F 1 "GND" H 4800 7130 30  0001 C CNN
F 2 "" H 4800 7200 60  0001 C CNN
F 3 "" H 4800 7200 60  0001 C CNN
	1    4800 7200
	1    0    0    -1  
$EndComp
Text GLabel 5150 7200 0    60   Input ~ 0
V_IN
$Comp
L CONN2 J31
U 1 1
P 5650 7100
F 0 "J31" H 5650 7000 40  0000 C CNN
F 1 "GND  V_IN" V 5800 7150 40  0000 C CNN
F 2 "" H 5650 7100 60  0001 C CNN
F 3 "" H 5650 7100 60  0001 C CNN
	1    5650 7100
	1    0    0    1   
$EndComp
Text Notes 5900 7150 0    28   ~ 0
Always on FAN1
Wire Wire Line
	5300 7100 4800 7100
Wire Wire Line
	4800 7100 4800 7200
Wire Wire Line
	5150 7200 5300 7200
Wire Wire Line
	2200 1300 2200 1200
Wire Wire Line
	2200 1200 2400 1200
Wire Wire Line
	2400 1200 2400 1400
Wire Wire Line
	2400 1400 4100 1400
Wire Wire Line
	1950 8450 1950 8600
Wire Wire Line
	1950 8150 1950 8300
Wire Wire Line
	1950 7850 1950 8000
Wire Wire Line
	1950 7550 1950 7700
Wire Wire Line
	1950 7250 1950 7400
Wire Wire Line
	1950 6950 1950 7100
Wire Wire Line
	1950 6650 1950 6800
Wire Wire Line
	1950 6350 1950 6500
Wire Wire Line
	1950 6050 1950 6200
Wire Wire Line
	1950 5750 1950 5900
Wire Wire Line
	1950 5450 1950 5600
Wire Wire Line
	1950 5150 1950 5300
Wire Wire Line
	1950 4850 1950 5000
Wire Wire Line
	1950 4550 1950 4700
Wire Wire Line
	1950 4250 1950 4400
Wire Wire Line
	1950 3950 1950 4100
Wire Wire Line
	1950 3650 1950 3800
Wire Wire Line
	1950 3350 1950 3500
Wire Wire Line
	1950 3050 1950 3200
Wire Wire Line
	1950 2750 1950 2900
Wire Wire Line
	1950 2450 1950 2600
Wire Wire Line
	1950 2300 1950 2150
Wire Wire Line
	1950 2000 1950 1850
Wire Wire Line
	1950 1700 1950 1550
$EndSCHEMATC
